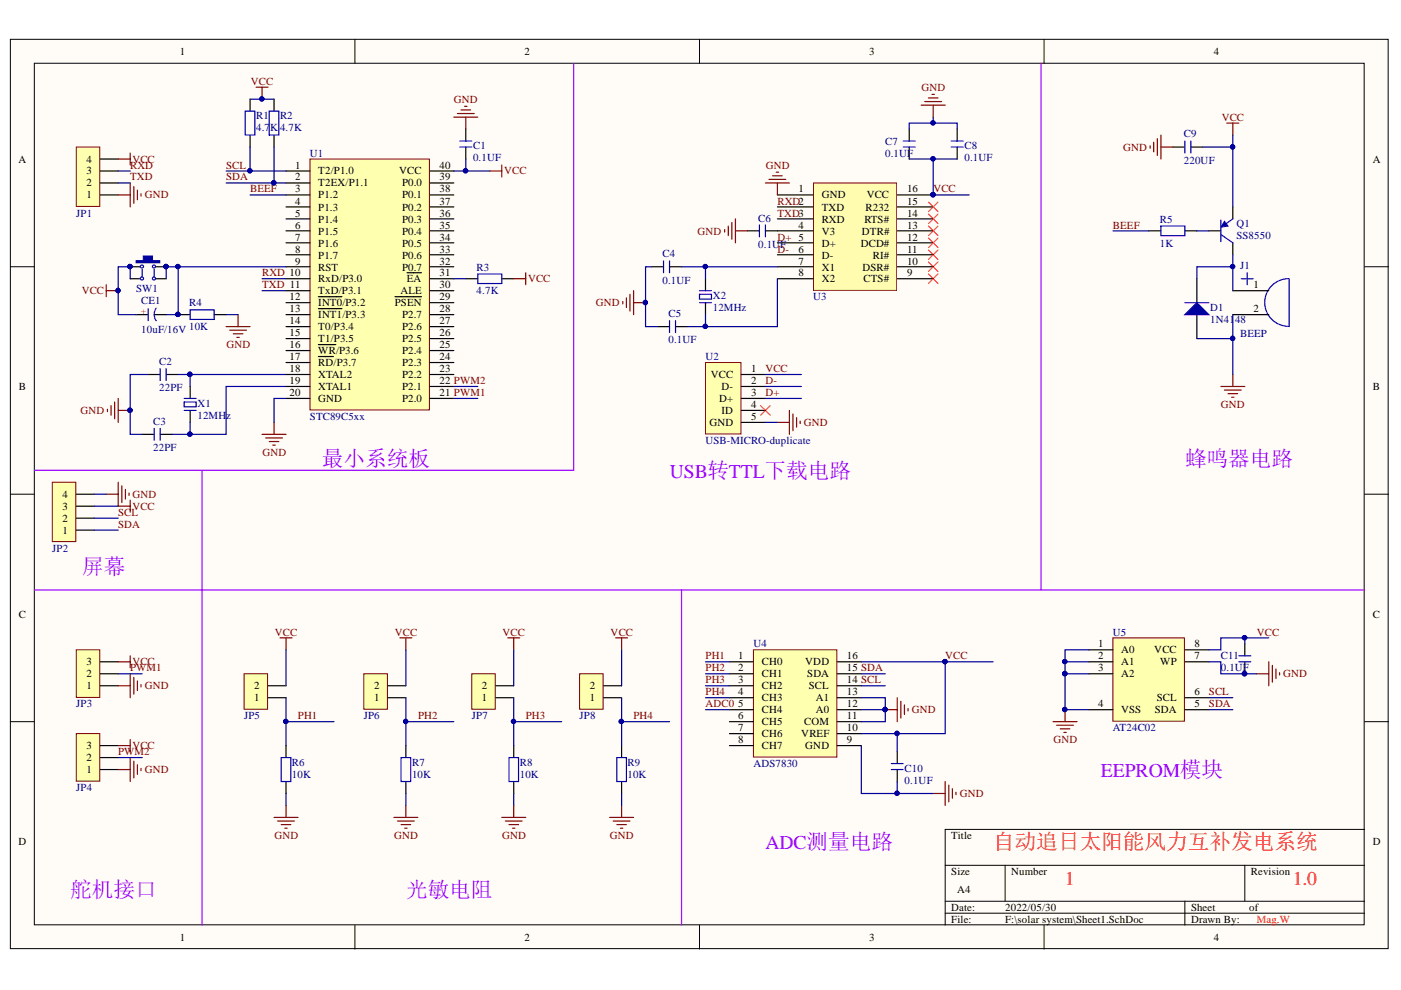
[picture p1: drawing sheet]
# Altium schematic sheet Sheet1.SchDoc
size A4

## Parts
C1  0.1UF  [C 0805_L]
C2  22PF  [C 0805_L]
C3  22PF  [C 0805_L]
C4  0.1UF  [C 0805_L]
C5  0.1UF  [C 0805_L]
C6  0.1UF  [C 0805_L]
C7  0.1UF  [C 0805_L]
C8  0.1UF  [C 0805_L]
C9  220UF  [C 0805_L]
C10  0.1UF  [C 0805_L]
C11  0.1UF  [C 0805_L]
CE1  10uF/16V  [CAP 1.5*4*8 - BK]
D1  Type: 1N4148  [DIODE-1206]  (hidden comment: Diode)
J1  BEEP  [BUZ-7.5]
JP1  HDR-1X4  [HDR2.0-LI-4P]  (value not drawn)
JP2  HDR-1X4  [HDR2.0-M-LI-4P]  (value not drawn)
JP3  HDR-1X3  [HDR2.0-LI-3P]  (value not drawn)
JP4  HDR-1X3  [HDR2.0-LI-3P]  (value not drawn)
JP5  HDR-1X2  [HDR2.0-LI-2P]  (value not drawn)
JP6  HDR-1X2  [HDR2.0-LI-2P]  (value not drawn)
JP7  HDR-1X2  [HDR2.0-LI-2P]  (value not drawn)
JP8  HDR-1X2  [HDR2.0-LI-2P]  (value not drawn)
Q1  SS8550  [SOT23-3N]
R1  4.7K  [R 0805_L]
R2  4.7K  [R 0805_L]
R3  4.7K  [R 0805_L]
R4  10K  [R 0805_L]
R5  1K  [R 0805_L]
R6  10K  [R 0805_L]
R7  10K  [R 0805_L]
R8  10K  [R 0805_L]
R9  10K  [R 0805_L]
SW1  6x6x5  [TSW DIP-6*6*6]  (value not drawn)
U1  STC89C5xx  [DIP40-600]
U2  USB-MICRO-duplicate  [USB-MICRO - duplicate]
U3  CH340G  [sop16_L]  (value not drawn)
U4  ADS7830  [TSSOP16]
U5  AT24C02  [SOIC8_N]
X1  12MHz  [OSC HC-49S]
X2  12MHz  [OSC HC-49S]

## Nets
GND: C1.2 C2.2 C3.1 C4.2 C5.1 C6.2 C7.2 C8.2 C9.1 C10.2 C11.1 D1.1(A) J1.2 JP1.1 JP2.4 JP3.1 JP4.1 R4.2 R6.1 R7.1 R8.1 R9.1 U1.20(GND) U2.5(GND) U3.1(GND) U4.9(GND) U4.11(COM) U4.12(A0) U4.13(A1) U5.1(A0) U5.2(A1) U5.3(A2) U5.4(VSS) U5.7(WP)
VCC: C1.1 C7.1 C8.1 C9.2 C10.1 C11.2 CE1.1(A) JP1.4 JP2.3 JP3.3 JP4.3 JP5.2 JP6.2 JP7.2 JP8.2 Q1.2(E) R1.2 R2.1 R3.2 SW1.1 SW1.4 U1.40(VCC) U2.1(VCC) U3.16(VCC) U4.10(VREF) U4.16(VDD) U5.8(VCC)
ADC0: U4.5(CH4)
BEEF: R5.2 U1.3(P1.2)
D+: U2.3(D+) U3.5(D+)
D-: U2.2(D-) U3.6(D-)
PH1: JP5.1 R6.2 U4.1(CH0)
PH2: JP6.1 R7.2 U4.2(CH1)
PH3: JP7.1 R8.2 U4.3(CH2)
PH4: JP8.1 R9.2 U4.4(CH3)
PWM1: JP3.2 U1.21(P2.0)
PWM2: JP4.2 U1.22(P2.1)
RXD: JP1.3 U1.10(RxD/P3.0) U3.2(TXD)
SCL: JP2.2 R1.1 U1.1(T2/P1.0) U4.14(SCL) U5.6(SCL)
SDA: JP2.1 R2.2 U1.2(T2EX/P1.1) U4.15(SDA) U5.5(SDA)
TXD: JP1.2 U1.11(TxD/P3.1) U3.3(RXD)
NetC2_1: C2.1 U1.18(XTAL2) X1.2
NetC3_2: C3.2 U1.19(XTAL1) X1.1
NetC4_1: C4.1 U3.7(X1) X2.2
NetC5_2: C5.2 U3.8(X2) X2.1
NetC6_1: C6.1 U3.4(V3)
NetCE1_2: CE1.2(K) R4.1 SW1.2 SW1.3 U1.9(RST)
NetD1_2: D1.2(K) J1.1 Q1.3(C)
NetQ1_1: Q1.1(B) R5.1
NetR3_1: R3.1 U1.31(~{EA})

Not connected (* = marked no-connect by the designer): U1 4(P1.3) 5(P1.4) 6(P1.5) 7(P1.6) 8(P1.7) 12(~{INT0}/P3.2) 13(~{INT1}/P3.3) 14(T0/P3.4) 15(T1/P3.5) 16(~{WR}/P3.6) 17(~{RD}/P3.7) 23(P2.2) 24(P2.3) 25(P2.4) 26(P2.5) 27(P2.6) 28(P2.7) 29(~{PSEN}) 30(ALE) 32(P0.7) 33(P0.6) 34(P0.5) 35(P0.4) 36(P0.3) 37(P0.2) 38(P0.1) 39(P0.0); U2 4(ID)*; U3 9(CTS#)* 10(DSR#)* 11(RI#)* 12(DCD#)* 13(DTR#)* 14(RTS#)* 15(R232)*; U4 6(CH5) 7(CH6) 8(CH7)

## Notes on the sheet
- 最小系统板
- (near U2) USB转TTL下载电路
- 蜂鸣器电路
- (near JP2) 屏幕
- EEPROM模块
- ADC测量电路
- 自动追日太阳能风力互补发电系统
- 舵机接口
- 光敏电阻
- 1
- 1.0
- Mag.W
